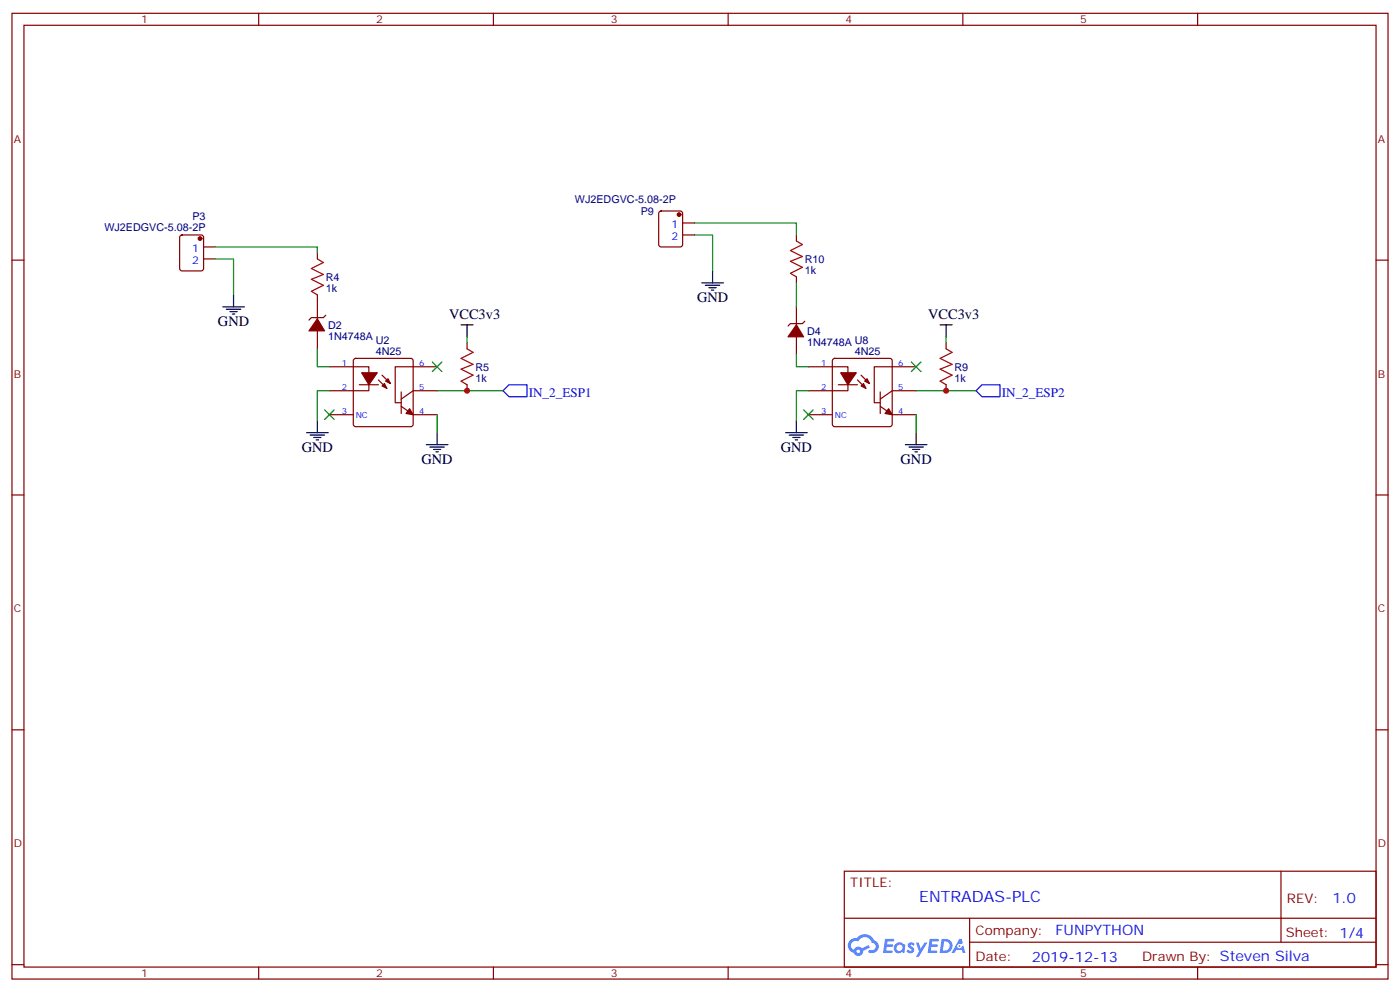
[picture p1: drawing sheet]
<svg xmlns="http://www.w3.org/2000/svg" width="412mm" height="292mm" viewBox="0 0 412 292" stroke-linecap="round" stroke-linejoin="round" font-family="sans-serif">
<g fill="none" stroke="#870000" stroke-width=".35">
<path d="M3.5 3.9h405.4v284.4h-405.4zM7.1 7.4h398.2v277.3h-398.2zM76.2 3.9v3.5M145.3 3.9v3.5M214.5 3.9v3.5M283.6 3.9v3.5M352.8 3.9v3.5M3.5 76.6h3.6M405.3 76.6h3.6M3.5 145.7h3.6M405.3 145.7h3.6M3.5 214.9h3.6"/>
<path d="M405.3 214.9h3.6M248.7 256.5h156.6v28.2h-156.6zM377.3 256.5v20.9M248.7 270.4h156.5M285.6 277.4h119.6M285.6 270.4v14.1M3.5 284h3.6M76.2 284.7v3.6M145.3 284.7v3.6M214.5 284.7v3.6M283.6 284.7v3.6M352.8 284.7v3.6"/>
<path d="M405.3 284h3.6"/>
</g>
<g fill="#5487ff">
<path d="M267.7 277.7a1.22 1.22 0 0 1 1.7 .2l-.4 .6a.47 .47 0 0 0-.3-.4 .47 .47 0 0 0-.5 .2l.1 .2a1.14 1.14 0 0 1 .8 1.8 1.14 1.14 0 0 1-1.9 0l-.2-.2 .5-.6 .7 .5a.29 .29 0 0 0 .3-.3 .29 .29 0 0 0-.2-.3 1.04 1.04 0 0 1-.6-1.7z"/>
<path d="M260.7 276.4h2.4l.3 .2-.2 .5-1.8 .1-.1 .8h1.5l.3 .4-.3 .4h-1.6l-.2 1.1h1.7l.2 .3-.2 .3-2.6 .1z"/>
<path d="M273.8 276.4h2.4l.3 .2-.1 .5-1.8 .1-.2 .8h1.6l.3 .4-.4 .4h-1.6l-.1 1.1h1.7l.2 .3-.2 .3-2.6 .1z"/>
<path d="M282.6 276.4h.7l.3 1.3-.6 .3a.69 .69 0 0 0-1 .3 .69 .69 0 0 0 .4 .9 .69 .69 0 0 0 .9-.6l.5-.2 .6 2.2h-.8l-.2-.9h-1.8l-.5 .9h-.8z"/>
<path d="M269.8 277.5h.8l.6 1.8 1.1-1.8h.9l-2.6 4.2h-.8l.9-1.5z"/>
<path d="M277.4 276.4l-.6 4.2h1.3a2.11 2.11 0 0 0 2.5-2.1 2.11 2.11 0 0 0-2.5-2.1zM278.1 277.2a1.39 1.39 0 0 1 1.7 1.4 1.39 1.39 0 0 1-1.8 1.3h-.3z"/>
<path d="M263.7 278.1a1.54 1.54 0 0 0-.1 2.1 1.54 1.54 0 0 0 2.2 .1l.6 .3 .3-2.3-.2-.3h-.4a1.49 1.49 0 0 0-2.4 .1zM264 279.1a.94 .94 0 0 1 1.8 0 .94 .94 0 0 1-1.8 0z"/>
<path d="M250.4 276.8a2.18 2.18 0 0 0 1.1 3.7 1.44 1.44 0 0 0 1.6 .9 1.44 1.44 0 0 0 1.2-1.4l2-1-.5-.8-1.9 1a1.47 1.47 0 0 0-2.4 .4 1.39 1.39 0 0 1-.7-1.9 1.39 1.39 0 0 1 2-.5 2.12 2.12 0 0 1 2.2-1.3 2.12 2.12 0 0 1 1.9 1.7 1.14 1.14 0 0 1 1.1 1.4 1.14 1.14 0 0 1-1.7 .7 .43 .43 0 0 0-.5 .4 .43 .43 0 0 0 .4 .5 1.98 1.98 0 0 0 2.5-1.2 1.98 1.98 0 0 0-1.2-2.6 3.1 3.1 0 0 0-5.3-.6l-.9 .1zM252.3 280.1a.55 .55 0 0 1 1.1 0 .55 .55 0 0 1-1.1 0z"/>
<circle cx="282.6" cy="278.5" r=".26"/>
</g>
<path d="M93.5 76.2l1.7 1.1-3.5 1.8 3.5 1.7-3.5 1.4 3.5 1.8-3.5 1.8 1.8 1M234.6 70.9l1.8 1.1-3.6 1.8 3.6 1.7-3.6 1.4 3.6 1.8-3.6 1.8 1.8 1M137.6 102.7l1.7 1.1-3.5 1.7 3.5 1.8-3.5 1.4 3.5 1.8-3.5 1.7 1.8 1.1M278.7 102.7l1.8 1.1-3.6 1.7 3.6 1.8-3.6 1.4 3.6 1.8-3.6 1.7 1.8 1.1" fill="none" stroke="#a10000" stroke-width=".35"/>
<g fill="none" stroke="#870000" stroke-width=".35">
<path d="M53.2 69.4l.4-.2h5.7l.6 .4 .1 9.5-.5 .6-5.9 .1-.6-.5-.1-9.4zM60 72.7h3.5M60 76.2h3.5M93.5 74.5v1.7M194.3 62.3l.4-.2h5.7l.6 .5 .1 9.4-.5 .7h-5.9l-.6-.5-.1-9.4zM201.1 65.7h3.5M201.1 69.2h3.5M234.6 69.2v1.7M93.5 86.8v7.1M93.5 97.4v5.3M96 92.8l-.8 .7h-3.5l-.7 .7M234.6 81.5v1.8"/>
<path d="M234.6 90.3v5.3M234.6 99.2v5.3M237.1 94.6l-.7 .7h-3.6l-.7 .7M97 108h11.7v7h-11.7M104.3 105.7l.5-.2h16.2l.5 .2 .2 .5v18.7l-.2 .5-.5 .2h-16.2l-.5-.2-.2-.5v-18.7zM105.8 113.3h5.7M111.5 111.9l2.4 2.4M112.5 110.5l2.5 2.4M118.2 119.6l3.5 2.5h7.1M118.2 115.4v6.3M128.8 108h-12.4v10.6h1.8M128.8 115h-7.1l-3.5 2.5"/>
<path d="M137.6 100.9v1.8M137.6 113.3v1.7M238.1 108h11.7v7h-11.7M245.4 105.7l.5-.2h16.2l.5 .2 .2 .5v18.7l-.2 .5-.5 .2h-16.2l-.5-.2-.2-.5v-18.7zM246.9 113.3h5.7M252.6 111.9l2.5 2.4M253.6 110.5l2.5 2.4M259.3 119.6l3.5 2.5h7.1M259.3 115.4v6.3M269.9 108h-12.4v10.6h1.8M269.9 115h-7.1l-3.5 2.5M278.7 100.9v1.8"/>
<path d="M278.7 113.3v1.7M97 122.1h7.1M238.1 122.1h7.1"/>
</g>
<g fill="#870000" stroke="#870000" stroke-width=".35">
<path d="M93.5 93.9l2.1 3.5h-4.6z"/>
<path d="M120.6 120.3l1.1 1.8-2.1-.4z"/>
<path d="M112.5 113.6l.7-.7 .7 1.4z"/>
<path d="M113.6 112.2l.7-.7 .7 1.4z"/>
<path d="M106.5 109.7h4.6l-2.4 3.6z"/>
<path d="M261.8 120.3l1 1.8-2.1-.4z"/>
<path d="M253.6 113.6l.8-.7 .7 1.4z"/>
<path d="M254.7 112.2l.7-.7 .7 1.4z"/>
<path d="M247.6 109.7h4.6l-2.4 3.6z"/>
<path d="M234.6 95.6l2.1 3.6h-4.6z"/>
<circle cx="58.9" cy="70.2" r=".53"/>
<circle cx="200" cy="63.2" r=".53"/>
</g>
<g fill="none" stroke="#000" stroke-width=".35">
<path d="M209.9 79.8v3.5M65.6 90.3h6.4M66.7 91.1h4.2M67.7 91.8h2.1M68.4 92.5h.7M68.8 86.8v3.5M135.8 95.6h3.5M137.6 95.6v3.6M206.7 83.3h6.4M207.8 84h4.2M208.8 84.7h2.2M209.5 85.4h.8"/>
<path d="M276.9 95.6h3.6M278.7 95.6v3.6M90.3 127.4h6.4M91.4 128.1h4.2M92.4 128.8h2.1M93.1 129.5h.7M93.5 123.9v3.5M125.6 130.9h6.3M126.6 131.6h4.3M127.7 132.3h2.1M128.4 133h.7M128.8 127.4v3.5"/>
<path d="M231.4 127.4h6.4M232.5 128.1h4.2M233.5 128.8h2.2M234.2 129.5h.7M234.6 123.9v3.5M266.7 130.9h6.3M267.8 131.6h4.2M268.8 132.3h2.1M269.5 133h.7M269.9 127.4v3.5"/>
</g>
<path d="M149.9 113.3h5.3v3.5h-5.3l-1.7-1.8zM289.3 113.3h5.3v3.5h-5.3l-1.8-1.8z" fill="none" stroke="#00f" stroke-width=".35"/>
<g fill="none" stroke="#008700" stroke-width=".35">
<path d="M63.5 72.7h30v1.8M63.5 76.2h5.3v10.6M204.6 65.7h30v3.5M204.6 69.2h5.3v10.6M137.6 99.2v1.7M234.6 83.3v7M278.7 99.2v1.7M93.5 102.7v5.3h3.5M97 115h-3.5v8.9M128.8 115h19.4M234.6 104.5v3.5h3.5M238.1 115h-3.5v8.9"/>
<path d="M269.9 115h17.6M128.8 122.1v5.3M269.9 122.1v5.3"/>
</g>
<g fill="#c00">
<circle cx="278.7" cy="115" r=".88"/>
<circle cx="137.6" cy="115" r=".88"/>
</g>
<g fill="#c00" stroke="#008700" stroke-width=".35">
<path d="M95.6 120.7l2.8 2.8zM98.4 120.7l-2.8 2.8z"/>
<path d="M127.4 106.6l2.8 2.8zM130.2 106.6l-2.8 2.8z"/>
<path d="M268.5 106.6l2.8 2.8zM271.3 106.6l-2.8 2.8z"/>
<path d="M236.7 120.7l2.8 2.8zM239.5 120.7l-2.8 2.8z"/>
</g>
<text font-size="4.6" fill="#00f" x="270.8" y="265.5">ENTRADAS-PLC</text>
<g font-size="4.2">
<text x="205.3" y="88.9">GND</text>
<text x="64.2" y="96">GND</text>
<text x="132.3" y="94.1">VCC3v3</text>
<text x="273.4" y="94.1">VCC3v3</text>
<text x="88.9" y="133">GND</text>
<text x="124.2" y="136.6">GND</text>
<text x="230" y="133">GND</text>
<text x="265.3" y="136.6">GND</text>
</g>
<g font-size="4.2" fill="#00f">
<text x="392.5" y="265.8">1.0</text>
<text x="310.9" y="275.3">FUNPYTHON</text>
<text x="304" y="283.1">2019-12-13</text>
</g>
<g font-size="3.9" fill="#00f">
<text x="155.8" y="116.8">IN_2_ESP1</text>
<text x="295.1" y="116.8">IN_2_ESP2</text>
</g>
<g font-size="3.9" fill="#800">
<text x="250.5" y="261.1">TITLE:</text>
<text x="379.1" y="265.8">REV:</text>
<text x="287.4" y="275.3">Company:</text>
<text x="378.7" y="275.9">Sheet: 1/4</text>
<text x="287.4" y="283">Date:</text>
<text x="336.4" y="283.1">Drawn By: Steven Silva</text>
</g>
<g font-size="3.2" fill="#800">
<text x="41.6" y="6.9">1</text>
<text x="110.8" y="6.9">2</text>
<text x="179.9" y="6.9">3</text>
<text x="249.1" y="6.9">4</text>
<text x="318.2" y="6.9">5</text>
<text x="4.1" y="42">A</text>
<text x="405.9" y="42">A</text>
<text x="4.1" y="111.2">B</text>
<text x="405.9" y="111.2">B</text>
<text x="4.1" y="180.3">C</text>
<text x="405.9" y="180.3">C</text>
<text x="4.1" y="249.4">D</text>
<text x="405.9" y="249.4">D</text>
<text x="41.6" y="287.7">1</text>
<text x="110.8" y="287.7">2</text>
<text x="179.9" y="287.7">3</text>
<text x="249.1" y="287.7">4</text>
<text x="318.2" y="287.7">5</text>
</g>
<g font-size="3.2" fill="#000080">
<text x="169.3" y="59.8">WJ2EDGVC-5.08-2P</text>
<text x="56.7" y="64.9">P3</text>
<text x="188.7" y="63.4">P9</text>
<text x="30.8" y="68.1">WJ2EDGVC-5.08-2P</text>
<text x="237.1" y="77.5">R10</text>
<text x="96" y="82.8">R4</text>
<text x="237.1" y="80.6">1k</text>
<text x="96" y="85.9">1k</text>
<text x="96.7" y="100">1N4748A</text>
<text x="96.7" y="96.8">D2</text>
<text x="110.7" y="101.3">U2</text>
<text x="237.8" y="101.7">1N4748A U8</text>
<text x="237.8" y="98.5">D4</text>
<text x="110.7" y="104.5">4N25</text>
<text x="251.8" y="104.5">4N25</text>
<text x="140.1" y="112.3">1k</text>
<text x="140.1" y="109.1">R5</text>
<text x="281.2" y="112.3">1k</text>
<text x="281.2" y="109.1">R9</text>
</g>
<g font-size="3.2" fill="#00f">
<text x="197.8" y="67.1">1</text>
<text x="197.8" y="70.6">2</text>
<text x="56.7" y="74.1">1</text>
<text x="56.7" y="77.6">2</text>
</g>
<g font-size="2.5" fill="#00f">
<text x="100.7" y="107.6">1</text>
<text x="123.5" y="107.6">6</text>
<text x="241.8" y="107.6">1</text>
<text x="264.6" y="107.6">6</text>
<text x="100.7" y="114.7">2</text>
<text x="123.5" y="114.7">5</text>
<text x="241.8" y="114.7">2</text>
<text x="264.6" y="114.7">5</text>
<text x="100.7" y="121.7">3</text>
<text x="104.8" y="123.2">NC</text>
<text x="123.5" y="121.7">4</text>
<text x="241.8" y="121.7">3</text>
<text x="245.9" y="123.2">NC</text>
<text x="264.6" y="121.7">4</text>
</g>
</svg>
